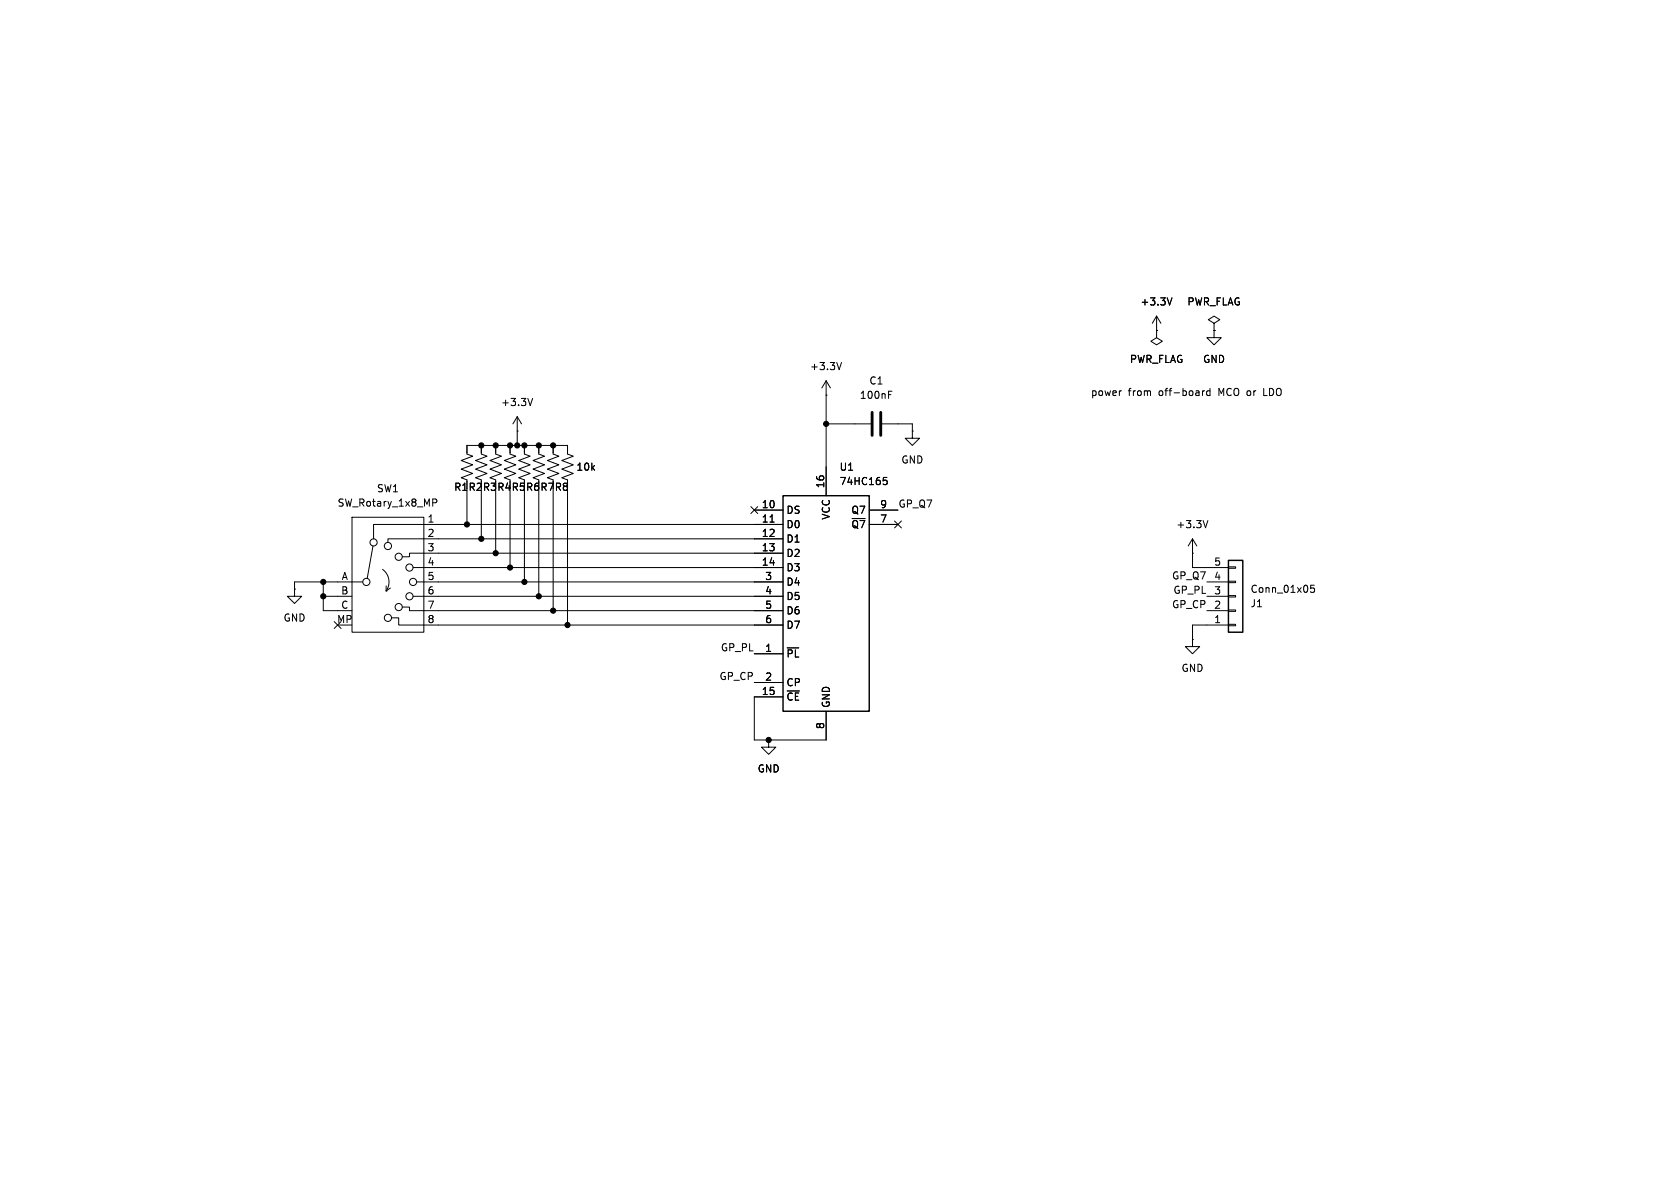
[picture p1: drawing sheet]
<svg xmlns="http://www.w3.org/2000/svg" width="297mm" height="210mm" viewBox="0 0 297 210" stroke-linecap="round" stroke-linejoin="round" font-family="sans-serif">
<g fill="none" stroke="#000" stroke-width=".18">
<path d="M204.5 58.4h.1M204.5 58.4v1.3l1 .6-1 .7-1-.7 1-.6M204.5 55.9l-.8 1.3M204.5 55.9l.7 1.3M204.5 55.9v2.5M207.2 52.6l-.4 1.3M214.6 57.2l1-.7-1-.6-1 .6 1 .7v1.2M214.6 58.4h.1M214.6 58.4v1.3h1.3l-1.3 1.3-1.2-1.3h1.2M85.1 78.7v1.6l1 .3-2 .8 2 .8-2 .7 2 .8-2 .8 1 .3v.3M87.6 78.7v1.6l1 .3-2 .8 2 .8-2 .7 2 .8-2 .8 1 .3v.3M90.2 78.7v1.6l1 .3-2 .8 2 .8-2 .7 2 .8-2 .8 1 .3v.3"/>
<path d="M91.4 76.2h.1M91.4 73.7l-.7 1.2M91.4 73.7l.8 1.2M91.4 73.7v5M92.7 78.7v1.6l1 .3-2 .8 2 .8-2 .7 2 .8-2 .8 1 .3v.3M94.2 70.4l-.5 1.3M95.2 78.7v1.6l1.1 .3-2.1 .8 2.1 .8-2.1 .7 2.1 .8-2.1 .8 1 .3v.3M97.8 78.7v1.6l1 .3-2 .8 2 .8-2 .7 2 .8-2 .8 1 .3v.3M146 69.9h.1M146 67.3v20.3M146 74.9h7.9M146 67.3l-.7 1.3"/>
<path d="M146 67.3l.8 1.3M148.8 64.1l-.5 1.2M156 74.9h5.3v1.3M157.1 69.8h.4M157.1 69.2h.6M161.3 76.2v1.3h1.3l-1.3 1.2-1.3-1.2h1.3M161.3 76.2h.1M198.1 69.1h.2M212.6 69.1v.8M212.9 69.1l-.3 .2M213.9 69.1h-.3l-.3 .2 .1 .6h.5M213.9 68.7v1.2"/>
<path d="M223.4 68.7v1.2h.6M62.2 91.4h12.7v20.4h-12.7zM65.9 96.5l-1 5.7M76.5 88.2h.5l.2 .3-.1 .3-.6 .1M82.5 85.1v-.3l-1-.3 2.1-.8-2.1-.8 2.1-.7-2.1-.8 2.1-.8-1.1-.3v-1.6h17.8v1.6l1 .3-2 .8 2 .8-2 .7 2 .8-2 .8 1 .3v.3M82.5 86.4v6.3M85.1 86.4v8.9M87.6 86.4v11.4M90.2 86.4v13.9M92.7 86.4v16.5M95.2 86.4v19M97.8 86.4v21.6"/>
<path d="M100.3 86.4v24.1M132.7 89.6l1.3 1.2M133.3 90.2h5.1M134 89.6l-1.3 1.2M136.1 92.3h.8M138.4 95.3h-69.8v.6M138.4 97.8h-66v.6h-1.3M138.4 92.7h-72.4v2.6M153.7 92.7h5M153.7 90.2h5M156.2 84.4h.6M156.3 84.9h.3l.2 .2-.1 .5-.4 .1"/>
<path d="M158.1 92.1l1.3 1.2M159.4 92.1l-1.3 1.2M210.8 97.8h.1M210.8 95.3v5h6.4M210.8 95.3l-.7 1.2M210.8 95.3l.8 1.2M213.5 92l-.4 1.3M52.1 104.1v1.3h1.2l-1.2 1.3-1.3-1.3h1.3M52.1 104.1h.1M57.1 105.4h5.1M57.1 102.9v5.1h5.1M59.1 109.9l1.2 1.2"/>
<path d="M60.3 109.9l-1.2 1.2M64.1 102.9h-12v1.2M67.6 100.6a2.73 2.73 0 0 1 .7 3.9M68.3 104.5h.1M68.3 103.6v.9M69 103.9l-.7 .6M69.2 109.2h1.3v1.3h67.9M71.1 107.3h1.3v.7h66M73 100.3h65.4M73 105.4h65.4M73.7 102.9h64.7M133.3 115.6h5.1"/>
<path d="M139.2 114.5h2M210.8 113v1.3h1.3l-1.3 1.3-1.3-1.3h1.3M210.8 113h.1M213.4 102.9h3.8M213.4 105.4h3.8M213.4 108h3.8M217.2 110.4h1.2v.2h-1.2zM217.2 107.8h1.2v.3h-1.2zM217.2 105.3h1.2v.2h-1.2zM217.2 102.7h1.2v.3h-1.2zM217.2 100.2h1.2v.3h-1.2zM217.2 110.5h-6.4v2.5"/>
<path d="M232.3 103.4h-.6v.7l.2-.2 .4 .1 .1 .2-.1 .4-.1 .1-.5-.1M133.3 120.7h5.1M135.9 130.8v1.3h1.3l-1.3 1.3-1.3-1.3h1.3M135.9 130.8h.1M138.4 123.2h-5.1v7.6h12.7v-5.1"/>
<circle cx="66" cy="95.9" r=".63"/>
<circle cx="68.6" cy="96.5" r=".63"/>
<circle cx="70.5" cy="98.4" r=".63"/>
<circle cx="64.8" cy="102.9" r=".63"/>
<circle cx="68.6" cy="109.2" r=".63"/>
<circle cx="70.5" cy="107.3" r=".63"/>
<circle cx="72.4" cy="100.3" r=".63"/>
<circle cx="72.4" cy="105.4" r=".63"/>
<circle cx="73" cy="102.9" r=".63"/>
</g>
<path d="M138.4 87.6h15.3v38.1h-15.3zM217.2 99.1h2.5v12.7h-2.5z" fill="none" stroke="#000" stroke-width=".25"/>
<path d="M154.2 72.9v4.1M155.7 72.9v4.1" fill="none" stroke="#000" stroke-width=".51"/>
<g fill="#000" stroke="#000" stroke-width=".18">
<circle cx="85.1" cy="78.7" r=".46"/>
<circle cx="87.6" cy="78.7" r=".46"/>
<circle cx="90.2" cy="78.7" r=".46"/>
<circle cx="91.4" cy="78.7" r=".46"/>
<circle cx="92.7" cy="78.7" r=".46"/>
<circle cx="95.2" cy="78.7" r=".46"/>
<circle cx="97.8" cy="78.7" r=".46"/>
<circle cx="146" cy="74.9" r=".46"/>
<circle cx="82.5" cy="92.7" r=".46"/>
<circle cx="85.1" cy="95.3" r=".46"/>
<circle cx="87.6" cy="97.8" r=".46"/>
<circle cx="57.1" cy="102.9" r=".46"/>
<circle cx="57.1" cy="105.4" r=".46"/>
<circle cx="90.2" cy="100.3" r=".46"/>
<circle cx="92.7" cy="102.9" r=".46"/>
<circle cx="95.2" cy="105.4" r=".46"/>
<circle cx="97.8" cy="108" r=".46"/>
<circle cx="100.3" cy="110.5" r=".46"/>
<circle cx="135.9" cy="130.8" r=".46"/>
</g>
<g font-size="1.8">
<text x="201.5" y="54.2">+3.3V</text>
<text x="209.8" y="54.2">PWR_FLAG</text>
<text x="143.1" y="65.6">+3.3V</text>
<text x="199.7" y="64.4">PWR_FLAG</text>
<text x="212.6" y="64.4">GND</text>
<text x="88.5" y="72">+3.3V</text>
<text x="151.9" y="70.7">100nF</text>
<text x="153.6" y="68.2">C1</text>
<text x="192.8" y="70.2">power</text>
<text x="199.4" y="70.2">from</text>
<text x="205" y="70.2">off-board</text>
<text x="215.7" y="70.2">MCO or</text>
<text x="224" y="70.2">LDO</text>
<text x="101.8" y="83.4">10k</text>
<text x="148.3" y="83.4">U1</text>
<text x="159.3" y="82.1">GND</text>
<text x="59.6" y="89.8">SW_Rotary_1x8_MP</text>
<text x="66.5" y="87.2">SW1</text>
<text x="80.2" y="87">R1</text>
<text x="82.7" y="87">R2</text>
<text x="85.3" y="87">R3</text>
<text x="87.8" y="87">R4</text>
<text x="90.4" y="87">R5</text>
<text x="92.9" y="87">R6</text>
<text x="95.4" y="87">R7</text>
<text x="98" y="87">R8</text>
<text x="134.6" y="89.9">10</text>
<text x="145.8" y="86.4" transform="rotate(-90 145.8 86.4)">16</text>
<text x="148.3" y="86">74HC165</text>
<text x="155.5" y="89.9">9</text>
<text x="158.7" y="89.8">GP_Q7</text>
<text x="75.5" y="92.5">1</text>
<text x="75.5" y="95">2</text>
<text x="134.6" y="92.5">11</text>
<text x="134.6" y="95">12</text>
<text x="138.9" y="91">DS</text>
<text x="138.9" y="93.6">D0</text>
<text x="146.9" y="92" transform="rotate(-90 146.9 92)">VCC</text>
<text x="150.4" y="91">Q7</text>
<text x="150.4" y="93.6">~{Q7}</text>
<text x="155.5" y="92.5">7</text>
<text x="207.9" y="93.6">+3.3V</text>
<text x="75.5" y="97.5">3</text>
<text x="75.5" y="100.1">4</text>
<text x="134.6" y="97.5">13</text>
<text x="134.6" y="100.1">14</text>
<text x="138.9" y="96.1">D1</text>
<text x="138.9" y="98.7">D2</text>
<text x="138.9" y="101.2">D3</text>
<text x="214.6" y="100.1">5</text>
<text x="60.2" y="105.2">B</text>
<text x="60.2" y="107.7">C</text>
<text x="60.3" y="102.6">A</text>
<text x="75.5" y="102.6">5</text>
<text x="75.5" y="105.2">6</text>
<text x="75.5" y="107.7">7</text>
<text x="135.2" y="102.6">3</text>
<text x="135.2" y="105.2">4</text>
<text x="135.2" y="107.7">5</text>
<text x="138.9" y="103.7">D4</text>
<text x="138.9" y="106.3">D5</text>
<text x="207.1" y="107.6">GP_CP</text>
<text x="207.1" y="102.5">GP_Q7</text>
<text x="207.4" y="105.1">GP_PL</text>
<text x="214.6" y="107.7">2</text>
<text x="214.6" y="105.2">3</text>
<text x="214.6" y="102.6">4</text>
<text x="221" y="107.5">J1</text>
<text x="221" y="105">Conn_01x05</text>
<text x="50" y="110.1">GND</text>
<text x="59.5" y="110.2">MP</text>
<text x="75.5" y="110.2">8</text>
<text x="135.2" y="110.2">6</text>
<text x="138.9" y="108.8">D6</text>
<text x="138.9" y="111.4">D7</text>
<text x="214.6" y="110.2">1</text>
<text x="127.3" y="115.2">GP_PL</text>
<text x="135.2" y="115.3">1</text>
<text x="138.9" y="116.4">~{PL}</text>
<text x="208.8" y="119">GND</text>
<text x="127.1" y="120.3">GP_CP</text>
<text x="134.6" y="122.9">15</text>
<text x="135.2" y="120.4">2</text>
<text x="138.9" y="121.5">CP</text>
<text x="138.9" y="124.1">~{CE}</text>
<text x="146.9" y="125.2" transform="rotate(-90 146.9 125.2)">GND</text>
<text x="145.8" y="129" transform="rotate(-90 145.8 129)">8</text>
<text x="133.9" y="136.8">GND</text>
</g>
</svg>
